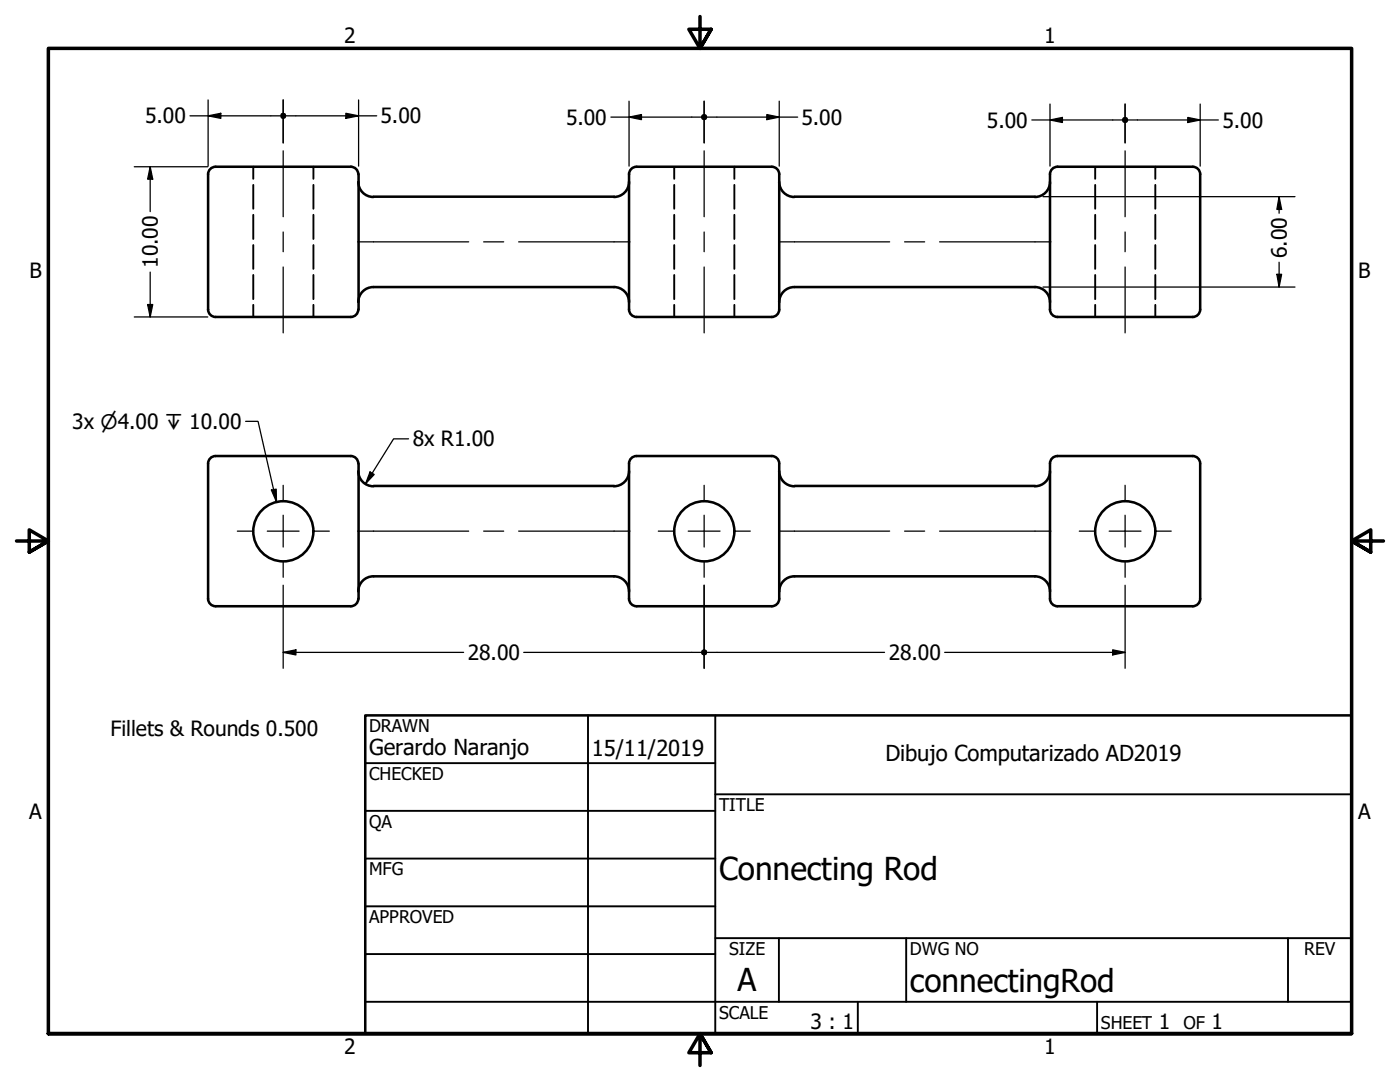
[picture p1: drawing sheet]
<svg xmlns="http://www.w3.org/2000/svg" width="279mm" height="216mm" viewBox="0 0 279 216" stroke-linecap="round" stroke-linejoin="round" font-family="sans-serif">
<!-- layer: Visible (ANSI) -->
<g fill="none" stroke="#000" stroke-width=".51">
<path d="M41.5 34.7v27.1a1.49 1.49 0 0 0 1.5 1.4M43 33.3a1.49 1.49 0 0 0-1.5 1.5M43.1 33.3h26.9M70 33.3a1.49 1.49 0 0 1 1.5 1.5M71.5 36.3a3 3 0 0 0 3 3M71.6 34.7v27.1M74.5 39.2h48.1M125.5 34.7v27.1a1.49 1.49 0 0 0 1.5 1.4M125.5 36.3a3 3 0 0 1-3 3M127 33.3a1.49 1.49 0 0 0-1.5 1.5M127.1 33.3h27M154 33.3a1.49 1.49 0 0 1 1.5 1.5"/>
<path d="M155.5 36.3a3 3 0 0 0 3 3M155.5 34.7v27.1a1.49 1.49 0 0 1-1.5 1.4M158.6 39.2h48M209.5 34.7v27.1a1.49 1.49 0 0 0 1.5 1.4M209.6 36.3a3 3 0 0 1-3.1 3M211 33.3h27a1.49 1.49 0 0 1 1.5 1.5M211 33.3a1.49 1.49 0 0 0-1.5 1.5M239.5 34.7v27.1a1.49 1.49 0 0 1-1.5 1.4h-27M158.5 57.3a3 3 0 0 0-3 3M158.6 57.3h47.9a3 3 0 0 1 3 3M43.1 63.2h26.9M71.5 60.3a3 3 0 0 1 3-3h48.1a3 3 0 0 1 2.9 3"/>
<path d="M71.5 61.8a1.49 1.49 0 0 1-1.5 1.4M127.1 63.2h27M43 91a1.49 1.49 0 0 0-1.5 1.5v27a1.49 1.49 0 0 0 1.5 1.5M43.1 91h26.9M70 91a1.49 1.49 0 0 1 1.5 1.5M71.5 94a3 3 0 0 0 3 3M71.6 92.5v27M74.5 97h48.1M125.5 94a3 3 0 0 1-3 3M127 91a1.49 1.49 0 0 0-1.5 1.5v27a1.49 1.49 0 0 0 1.5 1.5M127.1 91h27M154 91a1.49 1.49 0 0 1 1.5 1.5v27a1.49 1.49 0 0 1-1.5 1.5"/>
<path d="M155.5 94a3 3 0 0 0 3 3M158.6 97h48M209.6 94a3 3 0 0 1-3.1 3M211 91h27a1.49 1.49 0 0 1 1.5 1.5v27a1.49 1.49 0 0 1-1.5 1.5h-27M211 91a1.49 1.49 0 0 0-1.5 1.5v27a1.49 1.49 0 0 0 1.5 1.5M71.5 118a3 3 0 0 1 3-3h48.1a3 3 0 0 1 2.9 3M71.5 119.5a1.49 1.49 0 0 1-1.5 1.5M158.5 115a3 3 0 0 0-3 3M158.6 115h47.9a3 3 0 0 1 3 3M43.1 121h26.9M127.1 121h27"/>
<circle cx="56.5" cy="106" r="6"/>
<circle cx="140.6" cy="106" r="6"/>
<circle cx="224.6" cy="106" r="6"/>
</g>
<!-- layer: Oculto (ANSI) -->
<g fill="none" stroke="#000" stroke-width=".38">
<path d="M50.5 33.3v2.4M50.5 36.9v4.8M62.5 33.3v2.4M62.5 36.9v4.8M134.6 33.3v2.4M134.6 36.9v4.8M146.6 33.3v2.4M146.6 36.9v4.8M218.6 33.3v2.4M218.6 36.9v4.8M230.6 33.3v2.4M230.6 36.9v4.8"/>
<path d="M50.5 42.9v4.8M50.5 48.9v4.8M50.5 54.9v4.8M62.5 42.9v4.8M62.5 48.9v4.8M62.5 54.9v4.8M134.6 42.9v4.8M134.6 48.9v4.8M134.6 54.9v4.8M146.6 42.9v4.8M146.6 48.9v4.8M146.6 54.9v4.8"/>
<path d="M218.6 42.9v4.8M218.6 48.9v4.8M218.6 54.9v4.8M230.6 42.9v4.8M230.6 48.9v4.8M230.6 54.9v4.8M50.5 60.8v2.4M62.5 60.8v2.4M134.6 60.8v2.4M146.6 60.8v2.4M218.6 60.8v2.4M230.6 60.8v2.4"/>
</g>
<!-- layer: Border (ANSI) -->
<path d="M139.7 3.3v6.4l-2.2-3.9h4.4l-2.2 3.9 2.2-3.9M3.3 107.9h6.4l-3.9-2.2v4.5l3.9-2.3-3.9 2.3M276.1 107.9h-6.4l3.9-2.2v4.5l-3.9-2.3 3.9 2.3M9.7 206.2v-196.5h260v196.5h-260h260M141.9 210.1l-2.2-3.9 2.2 3.9h-4.4l2.2-3.9v6.4" fill="none" stroke="#000" stroke-width=".7"/>
<!-- layer: Title (ANSI) -->
<g fill="none" stroke="#000" stroke-width=".38">
<path d="M72.9 152.3h69.8M117.3 142.7v63.5M142.7 158.5h127M142.7 142.7v63.5M72.9 161.8h69.8M72.9 171.3h69.8M72.9 199.9h196.8M72.9 180.8h69.8M72.9 190.4h69.8M142.7 187.2h127M155.4 187.2v12.7M171.2 199.9v6.3"/>
<path d="M180.8 187.2v12.7M218.9 199.9v6.3M257 187.2v12.7"/>
</g>
<path d="M72.9 142.7h196.8v63.5h-196.8z" fill="none" stroke="#000" stroke-width=".51"/>
<!-- layer: Eje (ANSI) -->
<g fill="none" stroke="#000" stroke-width=".25">
<path d="M56.5 30.1v13.1M140.5 30.1v13.1M224.5 30.1v13.1M56.5 46.3v3.9M56.5 53.3v13.1M71.4 48.3h22.1M96.5 48.3h4M103.5 48.3h22.2M140.5 46.3v3.9M140.5 53.3v13.1M155.4 48.3h22.1M180.5 48.3h4"/>
<path d="M187.5 48.3h22.2M224.5 46.3v3.9M224.5 53.3v13.1M71.4 106h22.1M96.5 106h4M103.5 106h22.2M155.4 106h22.1M180.5 106h4M187.5 106h22.2"/>
</g>
<!-- layer: Marca de centro (ANSI) -->
<g fill="none" stroke="#000" stroke-width=".25">
<path d="M56.5 96.8v3M140.5 96.8v3M224.5 96.8v3M47.4 106h3M53.3 106h6.4M56.5 102.8v6.4M56.5 112.1v3.1M62.7 106h3M131.4 106h3M137.4 106h6.3M140.5 102.8v6.4M140.5 112.1v3.1"/>
<path d="M146.7 106h3M215.4 106h3M221.4 106h6.3M224.5 102.8v6.4M224.5 112.1v3.1M230.7 106h3"/>
</g>
<!-- layer: Cota (ANSI) -->
<g fill="none" stroke="#000" stroke-width=".25">
<path d="M41.5 19.9v13.2M56.5 19.9v8.6M71.6 19.9v13.2M26.8 33.3h14.7M30 33.3l.5 2.5h-1zM30 33.3v8.9M37.9 23.1h18M41.5 23.1l2.6-.5v1zM57.1 23.1h18.1M69 22.6l2.6 .5-2.6 .5zM121.9 23.4h18M125.5 23.4l2.5-.5v1z"/>
<path d="M125.5 20.2v12.9M140.5 20.2v8.3M141.2 23.4h18M153 22.9l2.5 .5-2.5 .5zM155.5 20.2v12.9M205.9 23.9h18M208.2 39.2h16.2M209.5 23.9l2.5-.5v1zM209.5 20.8v12.3M224.5 20.8v7.7M224.7 39.2h33.7M225.2 23.9h17.9"/>
<path d="M237 23.4l2.5 .5-2.5 .5zM239.5 20.8v12.3M255.3 39.2l.5 2.6h-1zM255.3 39.2v3.3M30 54.3v8.9M208.2 57.3h16.2M224.7 57.3h33.7M254.8 54.7h1l-.5 2.6zM255.3 52.3v5M26.8 63.2h14.7M29.5 60.8h1l-.5 2.4zM73.9 94.2l.8 .5-1.7 1.8z"/>
<path d="M81.5 87.6h-3l-5.5 8.9M56.5 116.8v16.5M140.5 116.8v16.5M224.5 116.8v16.5M56.5 130.2l2.6-.5v1zM56.5 130.2h36M104.5 130.2h35.4M141.2 130.2h35.3M188.5 130.2h36M222.1 129.7l2.4 .5-2.4 .5z"/>
</g>
<g fill="#000">
<path d="M30 33.3l.5 2.5h-1z" fill-rule="evenodd"/>
<path d="M41.5 23.1l2.6-.5v1z" fill-rule="evenodd"/>
<path d="M69 22.6l2.6 .5-2.6 .5z" fill-rule="evenodd"/>
<path d="M125.5 23.4l2.5-.5v1z" fill-rule="evenodd"/>
<path d="M153 22.9l2.5 .5-2.5 .5z" fill-rule="evenodd"/>
<path d="M209.5 23.9l2.5-.5v1z" fill-rule="evenodd"/>
<path d="M237 23.4l2.5 .5-2.5 .5z" fill-rule="evenodd"/>
<path d="M254.8 54.7h1l-.5 2.6z" fill-rule="evenodd"/>
<path d="M255.3 39.2l.5 2.6h-1z" fill-rule="evenodd"/>
<path d="M29.5 60.8h1l-.5 2.4z" fill-rule="evenodd"/>
<path d="M73.9 94.2l.8 .5-1.7 1.8z" fill-rule="evenodd"/>
<path d="M56.5 130.2l2.6-.5v1z" fill-rule="evenodd"/>
<path d="M222.1 129.7l2.4 .5-2.4 .5z" fill-rule="evenodd"/>
<circle cx="56.5" cy="23.1" r=".63"/>
<circle cx="56.6" cy="23.1" r=".62"/>
<circle cx="140.5" cy="23.4" r=".63"/>
<circle cx="224.5" cy="23.9" r=".63"/>
<circle cx="140.5" cy="130.2" r=".63"/>
</g>
<path d="M49 84.1h2.5l3.7 16M54.2 97.8l.9-.2 .1 2.5z" fill="none" stroke="#000" stroke-width=".25"/>
<path d="M54.2 97.8l.9-.2 .1 2.5z" fill-rule="evenodd" fill="#000"/>
<g font-size="6.3">
<text x="143.5" y="175.6">Connecting Rod</text>
<text x="147.2" y="197.7">A</text>
<text x="181.6" y="197.9">connectingRod</text>
</g>
<g font-size="4.4">
<text x="73.7" y="150.6">Gerardo Naranjo</text>
<text x="118.1" y="150.8">15/11/2019</text>
<text x="176.7" y="151.8">Dibujo Computarizado AD2019</text>
</g>
<g font-size="4.2">
<text x="68.7" y="8.6">2</text>
<text x="208.4" y="8.6">1</text>
<text x="29" y="24.6">5.00</text>
<text x="75.9" y="24.6">5.00</text>
<text x="113" y="24.9">5.00</text>
<text x="160" y="24.9">5.00</text>
<text x="197" y="25.5">5.00</text>
<text x="244" y="25.5">5.00</text>
<text x="31.5" y="53.5" transform="rotate(-90 31.5 53.5)">10.00</text>
<text x="256.8" y="51.5" transform="rotate(-90 256.8 51.5)">6.00</text>
<text x="5.9" y="55.5">B</text>
<text x="271.1" y="55.5">B</text>
<text x="14.4" y="85.6">3x ⌀4.00 ↧ 10.00</text>
<text x="82.4" y="89.1">8x R1.00</text>
<text x="93.3" y="131.7">28.00</text>
<text x="177.4" y="131.7">28.00</text>
<text x="22" y="146.9">Fillets &amp; Rounds 0.500</text>
<text x="5.8" y="163.4">A</text>
<text x="271" y="163.4">A</text>
<text x="161.7" y="205.4">3 : 1</text>
<text x="231.3" y="205.4">1</text>
<text x="241.8" y="205.4">1</text>
<text x="68.7" y="210.3">2</text>
<text x="208.4" y="210.3">1</text>
</g>
<g font-size="3.5">
<text x="73.7" y="146">DRAWN</text>
<text x="73.7" y="155.6">CHECKED</text>
<text x="143.5" y="161.8">TITLE</text>
<text x="73.7" y="165.2">QA</text>
<text x="73.7" y="174.7">MFG</text>
<text x="73.7" y="184.2">APPROVED</text>
<text x="145.5" y="190.6">SIZE</text>
<text x="181.6" y="190.6">DWG NO</text>
<text x="260.3" y="190.5">REV</text>
<text x="143.5" y="203.3">SCALE</text>
<text x="219.7" y="205.4">SHEET</text>
<text x="236.2" y="205.4">OF</text>
</g>
</svg>
